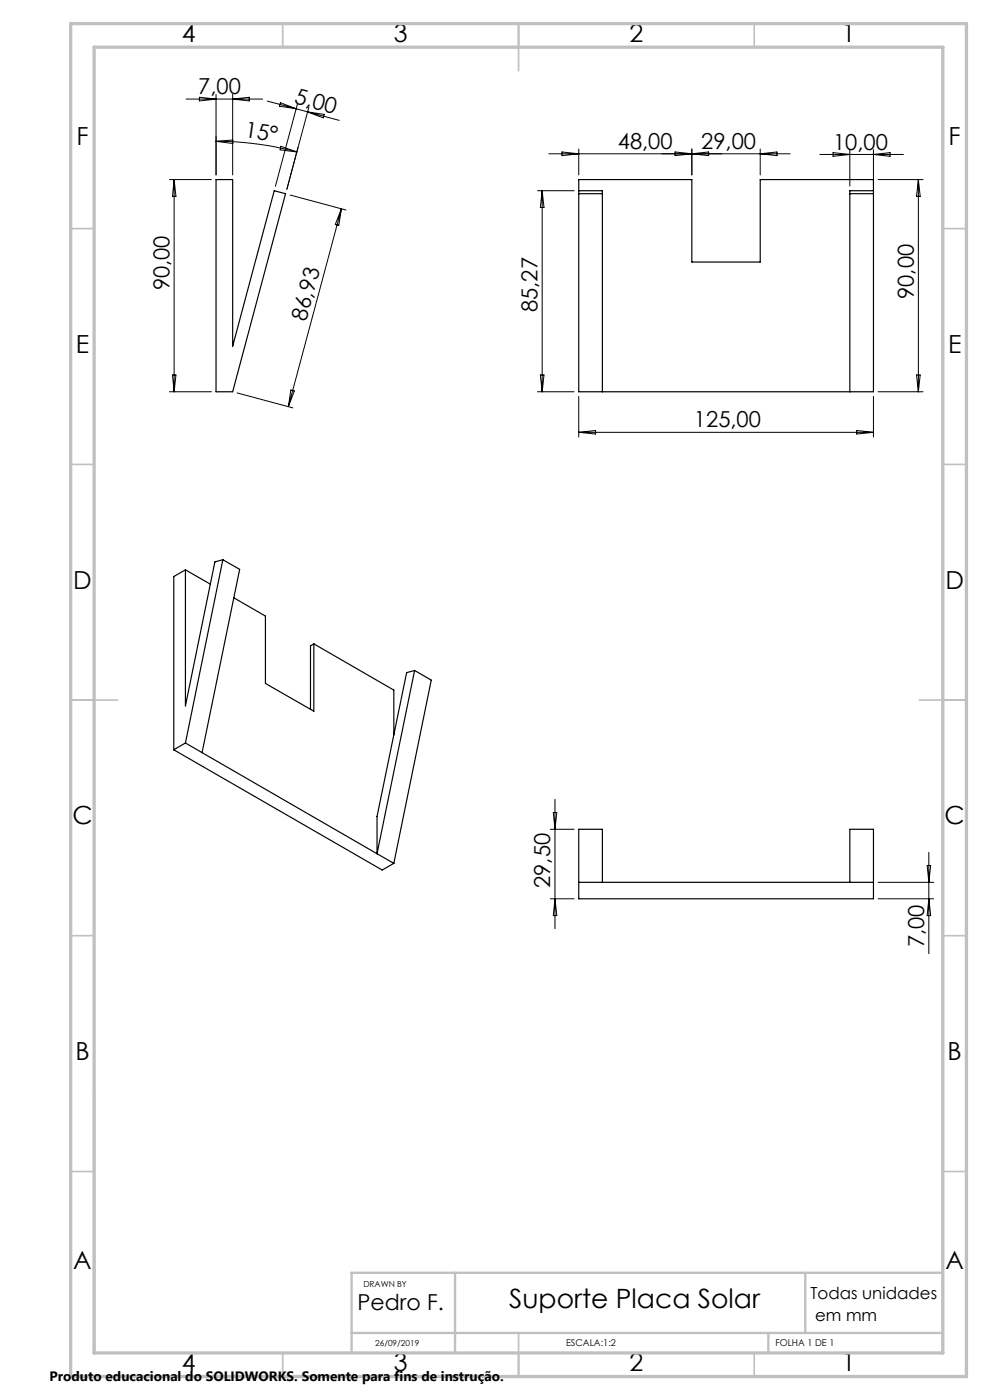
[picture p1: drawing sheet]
<svg xmlns="http://www.w3.org/2000/svg" width="210mm" height="297mm" viewBox="0 0 210 297" stroke-linecap="round" stroke-linejoin="round" font-family="sans-serif">
<g fill="none" stroke="#000" stroke-width=".21">
<path d="M35.9 38.1h8.9M36.9 38.1l.4 3.6h-.7zM36.9 38.1v45M39.5 21h16.2M42.3 20.6l3.5 .4-3.5 .4zM45.8 20v17.1M45.8 30a66.1 66.1 0 0 1 17.2 2.2M45.8 30l3.6 .4M49.4 20v17.1M49.4 21l3.5-.4v.8zM49.4 29.7l-3.6 .3M56.7 21.4l6.1 1.7"/>
<path d="M59.5 21.8l3.3 1.3-3.5-.6zM59.6 31l3.4 1.2-3.6-.4zM62.8 23.1l2.4 .6M63.1 22.1l-4.7 17.4M65.2 23.7l6.8 1.8M65.2 23.7l3.6 .6-.2 .7zM65.5 22.8l-4.6 17.3M116.4 32.6h51.2M119.2 32.2l3.6 .4-3.6 .4zM122.8 31.6v5.5M143.2 32.2l7.1 .8v-.8l-7.1 .8zM146.8 31.6v5.5"/>
<path d="M161.3 31.6v5.5M161.3 32.6l3.5-.4v.8zM173.9 32.8h17.7M176.7 32.4l3.6 .4-3.6 .4zM180.3 31.7v7.8M185.3 31.7v7.8M185.3 32.8l3.5-.4v.8zM186.3 38.1h9.5M194.8 38.1v45M194.8 38.1l.4 3.6h-.8zM61.6 41.4l11.8 3.2M72.4 44.3l-11.2 42"/>
<path d="M72.4 44.3l-.5 3.5-.8-.2zM114 40.5h7.8M115 40.5v42.6M115 40.5l.4 3.5h-.8zM36.6 79.5h.7l-.4 3.6zM114.6 79.5h.8l-.4 3.6zM194.4 79.5h.8l-.4 3.6zM35.9 83.1h8.9M50.3 83.4l11.8 3.1M61.7 82.7l.7 .2-1.2 3.4zM114 83.1h7.8M122.8 84.1v8.6"/>
<path d="M122.8 91.7h62.5M122.8 91.7l3.5-.4v.8zM181.7 91.3l3.6 .4-3.6 .4zM185.3 84.1v8.6M186.3 83.1h9.5M116.7 175.9h5.1M117.4 172.4h.7l-.4 3.5zM117.7 169.6v27.4M116.7 190.7h5.1M117.7 190.7l.4 3.5h-.7zM186.3 190.7h11.7M186.3 187.2h11.7"/>
<path d="M196.7 183.6h.7l-.4 3.6zM197 190.7l.4 3.5h-.7zM197 180.8v21.5"/>
</g>
<g fill="none" stroke="#c0c0c0" stroke-width=".35">
<path d="M60 5v5M110 5v10M160 5v5M15 48.5h5M200 48.5h5M15 98.5h5M200 98.5h5M15 148.5h10M195 148.5h10M15 198.5h5M200 198.5h5M15 248.5h5"/>
<path d="M200 248.5h5M60 287v5M110 282.8v9.2M160 287v5"/>
</g>
<path d="M20 231.8v55.2M96.5 270v17M170.8 270v12.8M200 270h-125.4v17M74.6 282.8h125.4M163 282.8v4.2" fill="none" stroke="#c0c0c0" stroke-width=".5"/>
<path d="M15 5h190v287h-190zM20 10h180v277h-180z" fill="none" stroke="#c0c0c0" stroke-width=".7"/>
<g fill="none" stroke="#000" stroke-width=".25">
<path d="M45.8 38.1h3.6v35.3l8.8-32.9 2.4 .6-11.2 42h-3.6zM122.8 38.1h24v17.5h14.5v-17.5h24v45h-62.5zM122.8 40.5h5v42.6M122.8 41.1h5M180.3 41.1h5M185.3 40.5h-5v42.6M47.3 118.7l-1.7 .5-6.3 30.6v-28.9M47.3 118.7l-8 38.9M47.3 118.7l3.5 2.1-7.9 38.9M39.3 120.9l-2.4 1.4v36.8M39.3 120.9l5.3 3M49.6 126.8l6.7 3.9v14.3l10.3 5.9v-14.3"/>
<path d="M66.6 136.6l16.9 9.8v9.5M66.6 136.6l-.7 .4v13.5M36.9 159.1l44.2 25.5 2.4-1.4M39.3 157.6l-2.4 1.5M39.3 157.6l40.7 23.5M87.9 142.2l-1.6 .5-6.3 30.5v7.9M87.9 142.2l-7.9 38.9M87.9 142.2l3.6 2.1-8 38.9M80 181.1l3.5 2.1M122.8 187.2h62.5M127.8 187.2v-11.3h-5v14.8h62.5v-14.8h-5v11.3"/>
</g>
<text font-size="5.6" x="108" y="277.5">Suporte Placa Solar</text>
<g font-size="5.3">
<text x="38.5" y="8.9">4</text>
<text x="83.5" y="8.9">3</text>
<text x="133.6" y="8.9">2</text>
<text x="178.6" y="8.9">1</text>
<text x="16.2" y="30.7">F</text>
<text x="201.2" y="30.7">F</text>
<text x="16.1" y="74.9">E</text>
<text x="201.1" y="74.9">E</text>
<text x="15.5" y="124.9">D</text>
<text x="200.5" y="124.9">D</text>
<text x="15.4" y="174.9">C</text>
<text x="200.4" y="174.9">C</text>
<text x="16" y="224.9">B</text>
<text x="201" y="224.9">B</text>
<text x="15.5" y="269.2">A</text>
<text x="200.5" y="269.2">A</text>
<text x="38.5" y="290.9">4</text>
<text x="83.5" y="290.9">3</text>
<text x="133.6" y="290.9">2</text>
<text x="178.6" y="290.9">1</text>
</g>
<g font-size="4.7">
<text x="42" y="20">7,00</text>
<text x="62.3" y="21.9" transform="rotate(15 62.3 21.9)">5,00</text>
<text x="51.8" y="29.1" transform="rotate(8 51.8 29.1)">15°</text>
<text x="131.1" y="31.6">48,00</text>
<text x="148.7" y="31.6">29,00</text>
<text x="176.7" y="31.7">10,00</text>
<text x="36" y="61.6" transform="rotate(-90 36 61.6)">90,00</text>
<text x="193.8" y="63.4" transform="rotate(-90 193.8 63.4)">90,00</text>
<text x="64.9" y="68.4" transform="rotate(-75 64.9 68.4)">86,93</text>
<text x="114" y="66.2" transform="rotate(-90 114 66.2)">85,27</text>
<text x="147.2" y="90.7">125,00</text>
<text x="116.7" y="188.4" transform="rotate(-90 116.7 188.4)">29,50</text>
<text x="196" y="201" transform="rotate(-90 196 201)">7,00</text>
<text x="75.8" y="277.9">Pedro F.</text>
</g>
<g font-size="3.5">
<text x="171.9" y="275.7">Todas unidades</text>
<text x="172.9" y="280.2">em mm</text>
</g>
<text font-size="2.9" x="10.5" y="292.9">Produto educacional do SOLIDWORKS. Somente para fins de instrução.</text>
<g font-size="2">
<text x="120.1" y="285.6">ESCALA:1:2</text>
<text x="164.5" y="285.6">FOLHA 1 DE 1</text>
</g>
<g font-size="1.8">
<text x="77.1" y="272.9">DRAWN BY</text>
<text x="79.6" y="285.6">26/09/2019</text>
</g>
</svg>
